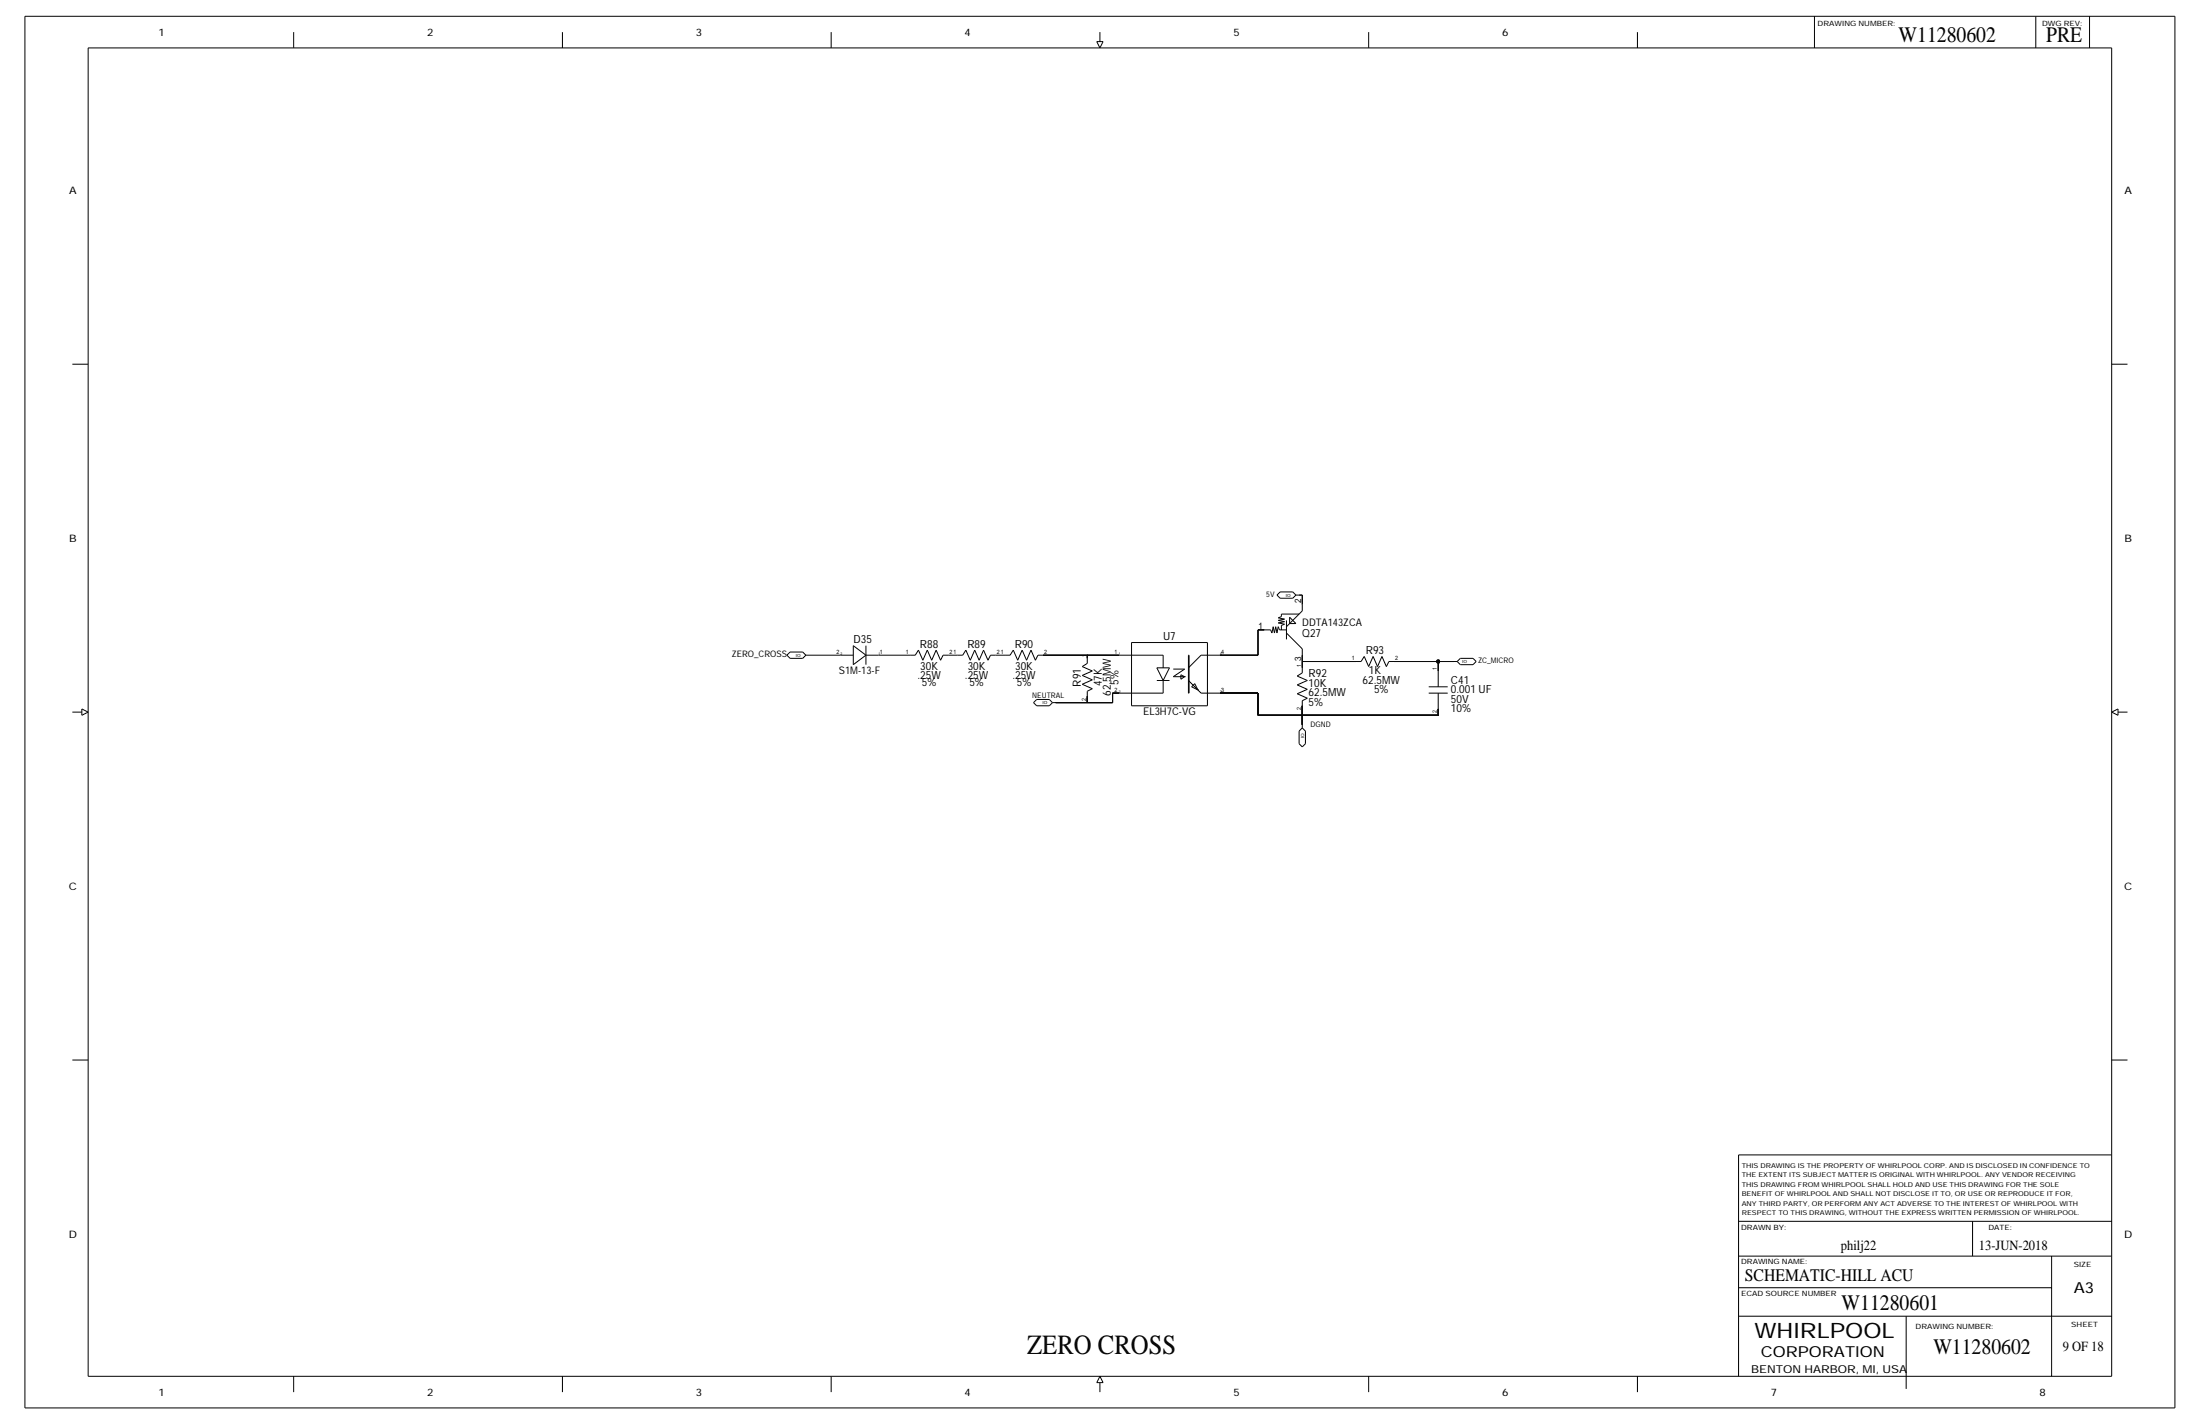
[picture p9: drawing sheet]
<svg xmlns="http://www.w3.org/2000/svg" width="864mm" height="559mm" viewBox="0 0 864 559" stroke-linecap="round" stroke-linejoin="round" font-family="sans-serif">
<!-- layer: Nets -->
<g fill="none" stroke="#000" stroke-width=".39">
<path d="M510 233.5h1.2zM511.2 233.5v3.7zM317.6 257.1h12.4zM344.9 257.1h12.4zM372.2 257.1h3.7zM390.8 257.1h3.7zM409.4 257.1h17.4zM426.8 257.1v1.2zM426.8 257.1h12.4zM478.9 257.1h14.9zM493.8 247.2v9.9zM493.8 247.2h2.5z"/>
<path d="M511.2 259.6v2.5zM511.2 257.1v2.5zM511.2 259.6h21.1zM547.2 259.6h17.4zM564.6 259.6h6.2zM564.6 259.6v3.7zM414.4 275.7h12.4zM426.8 273.2v2.5zM426.8 275.7h9.9zM436.7 272v3.7zM436.7 272h2.5zM478.9 272h14.9z"/>
<path d="M493.8 272v8.7zM511.2 277v3.7zM564.6 278.2v2.5zM493.8 280.7h17.4zM511.2 280.7v3.7zM511.2 280.7h53.4z"/>
</g>
<g fill="#000" stroke="#000" stroke-width=".39">
<circle cx="426.8" cy="257.1" r=".1"/>
<circle cx="511.2" cy="259.6" r=".1"/>
<circle cx="564.6" cy="259.6" r=".7"/>
<circle cx="426.8" cy="275.7" r=".1"/>
<circle cx="511.2" cy="280.7" r=".1"/>
</g>
<!-- layer: Components -->
<g fill="none" stroke="#000" stroke-width=".39">
<path d="M501.3 233.5l1.2-1.2zM501.3 233.5l1.2 1.3zM502.5 232.3h5zM502.5 234.8h5zM507.5 232.3l1.2 1.2zM508.7 233.5h1.3zM508.7 233.5l-1.2 1.3zM511.2 237.2v2.5zM308.9 257.1l1.2-1.2zM308.9 257.1l1.2 1.2zM310.1 255.9h5zM310.1 258.3h5z"/>
<path d="M315.1 255.9l1.2 1.2zM316.3 257.1h1.3zM316.3 257.1l-1.2 1.2zM330 257.1h5zM335 253.4l4.9 3.7zM335 253.4v7.4zM339.9 257.1h5zM339.9 253.4v7.4zM357.3 257.1h2zM360.5 255.1l-1.2 2zM360.5 255.1l1.8 4zM364 255.1l1.7 4z"/>
<path d="M364 255.1l-1.7 4zM367.5 255.1l1.7 4zM367.5 255.1l-1.8 4zM370.2 257.1l-1 2zM370.2 257.1h2zM375.9 257.1h2zM379.1 255.1l-1.2 2zM379.1 255.1l1.8 4zM382.6 255.1l1.8 4zM382.6 255.1l-1.7 4zM386.1 255.1l1.7 4zM386.1 255.1l-1.7 4z"/>
<path d="M388.8 257.1l-1 2zM388.8 257.1h2zM394.5 257.1h2zM397.8 255.1l-1.3 2zM397.8 255.1l1.7 4zM401.2 255.1l1.8 4zM401.2 255.1l-1.7 4zM404.7 255.1l1.7 4zM404.7 255.1l-1.7 4zM407.4 257.1l-1 2zM407.4 257.1h2zM426.8 258.3v2z"/>
<path d="M439.2 257.1h5zM444.2 257.1h12.4zM444.2 252.1v24.9zM444.2 252.1h29.8zM456.6 257.1v5zM466.5 257.1v14.9zM466.5 257.1h.3zM466.8 257.1v14.9zM471.5 257.1h2.5zM474 252.1v24.9zM474 257.1h4.9zM496.3 247.2h2.5z"/>
<path d="M498.8 247.2l.5 1.2zM499.8 245.9l-.5 2.5zM499.8 245.9l.5 2.5zM500.8 245.9l-.5 2.5zM500.8 245.9l.5 2.5zM501.8 245.9l-.5 2.5zM501.8 245.9l.5 1.3zM501.8 242.5l1.2-.5zM501.8 242.5l2.4 .5zM501.8 243.5l2.4-.5zM501.8 243.5l2.4 .4zM501.8 244.4l2.4-.5z"/>
<path d="M501.8 244.4l2.4 .5zM502.3 247.2h2.7zM503 241v1zM503 241h7zM503 245.4v1.8zM503 245.4l1.2-.5zM505 245.9l6.2-6.2zM505 248.4l6.2 6.2zM505 243.5v7.4zM506.2 244.7h2.5zM506.2 242.2v2.5zM506.2 242.2l2.5 2.5z"/>
<path d="M511.2 254.6v2.5zM532.3 259.6h2zM535.5 257.6l-1.2 2zM535.5 257.6l1.8 4zM539 257.6l1.7 4zM539 257.6l-1.7 4zM542.5 257.6l1.7 4zM542.5 257.6l-1.8 4zM545.2 259.6l-1 2zM545.2 259.6h2zM570.8 259.6h1.2zM572 259.6l1.3 1.2z"/>
<path d="M573.3 258.3h4.9zM573.3 258.3l-1.3 1.3zM578.2 258.3l1.3 1.3zM579.5 259.6l-1.3 1.2zM335 260.8l4.9-3.7zM405.7 275.7l1.2 1.3zM406.9 274.5h5zM406.9 274.5l-1.2 1.2zM406.9 277h5zM411.9 274.5l1.2 1.2zM413.1 275.7h1.3zM413.1 275.7l-1.2 1.3z"/>
<path d="M424.8 261.6l2-1.3zM424.8 261.6l4 1.7zM424.8 268.5l4 1.8zM424.8 268.5l4-1.7zM424.8 265l4 1.8zM424.8 265l4-1.7zM426.8 271.3l2-1zM426.8 271.3v1.9zM439.2 272h5zM444.2 272h12.4zM444.2 277h29.8zM454.1 267h5z"/>
<path d="M454.1 262.1l2.5 4.9zM454.1 262.1h5zM456.6 267v5zM459.1 262.1l-2.5 4.9zM460.6 262.6h4.4zM460.6 265.5l4.4-2.9zM460.6 265.5h4.4zM463.5 264.8l1.5 .7zM463.5 264.8v1.7zM463.5 266.5l1.5-1zM465 265.5h.1M466.5 267l5 5z"/>
<path d="M466.5 262.1l5-5zM466.5 272h.3zM467.8 269.5l2.4 1.3zM469 268.3l-1.2 1.2zM469 268.3l1.2 2.5zM470.2 270.8h.1M471.5 272h2.5zM474 272h4.9zM509.2 265.3l2-1.2zM509.2 265.3l4 1.7zM509.2 272.2l4 1.8zM509.2 272.2l4-1.7z"/>
<path d="M509.2 268.8l4 1.7zM509.2 268.8l4-1.8zM511.2 275l2-1zM511.2 275v2zM511.2 262.1v2zM560.8 272h7.5zM560.8 269.5h7.5zM564.6 272v6.2zM564.6 263.3v6.2zM573.3 260.8h4.9zM510 286.9v5zM510 286.9l1.2-1.2z"/>
<path d="M510 291.9l1.2 1.2zM511.2 284.4v1.3zM511.2 285.7l1.2 1.2zM512.4 291.9l-1.2 1.2zM512.4 286.9v5z"/>
</g>
<!-- layer: Page Border and Title Block -->
<g fill="none" stroke="#000" stroke-width=".39">
<path d="M9.8 6.4h844zM9.8 6.4v546.1zM34.6 18.8h794.3zM34.6 18.8v521.3zM115.3 12.6v6.2zM220.8 12.6v6.2zM326.3 12.6v6.2zM430.5 16.3l1.3 2.5zM430.5 16.3h2.5zM431.8 12.6v3.7zM433 16.3l-1.2 2.5zM537.3 12.6v6.2z"/>
<path d="M642.8 12.6v6.2zM712.3 6.4v12.4zM799.1 6.4v12.4zM820.2 6.4v12.4zM828.9 18.8v521.3zM853.8 6.4v546.1zM28.4 142.9h6.2zM828.9 142.9h6.2zM28.4 279.4h3.7zM32.1 278.2l2.5 1.2zM32.1 278.2v2.5zM828.9 279.4l2.5 1.3z"/>
<path d="M828.9 279.4l2.5-1.2zM831.4 279.4h3.7zM831.4 278.2v2.5zM32.1 280.7l2.5-1.3zM28.4 416h6.2zM828.9 416h6.2zM682.5 453.2v86.9zM682.5 453.2h146.4zM682.5 479.3h146.4zM774.3 479.3v13.6zM682.5 492.9h146.4zM805.3 492.9v47.2z"/>
<path d="M682.5 516.5h146.4zM682.5 505.3h122.8zM748.3 516.5v28.5zM9.8 552.5h844zM34.6 540.1h794.3zM115.3 540.1v6.2zM220.8 540.1v6.2zM326.3 540.1v6.2zM430.5 542.6h2.5zM431.8 540.1l-1.3 2.5zM431.8 540.1l1.2 2.5zM431.8 542.6v3.7z"/>
<path d="M537.3 540.1v6.2zM642.8 540.1v6.2z"/>
</g>
<text font-size="10.9" x="403.2" y="531.4">ZERO CROSS</text>
<g font-size="8.7">
<text x="745.3" y="16.3">W11280602</text>
<text x="803.2" y="16.3">PRE</text>
<text x="722.9" y="514">W11280601</text>
<text x="758.9" y="531.4">W11280602</text>
</g>
<text font-size="8.3" x="688.7" y="525.2">WHIRLPOOL</text>
<text font-size="6.9" x="685" y="502.8">SCHEMATIC-HILL ACU</text>
<g font-size="6">
<text x="814" y="507.5">A3</text>
<text x="691.2" y="532.6">CORPORATION</text>
</g>
<g font-size="5.5">
<text x="722.7" y="490.4">philj22</text>
<text x="776.8" y="490.4">13-JUN-2018</text>
<text x="809.7" y="530.2">9 OF 18</text>
</g>
<g font-size="4.4">
<text x="456.6" y="251.2">U7</text>
<text x="511.2" y="249.9">Q27</text>
<text x="335.1" y="252.1">D35</text>
<text x="361.1" y="254.2">R88</text>
<text x="379.8" y="254.2">R89</text>
<text x="398.4" y="254.2">R90</text>
<text x="536.1" y="256.7">R93</text>
<text x="361.2" y="262.9">30K</text>
<text x="379.9" y="262.9">30K</text>
<text x="398.5" y="262.9">30K</text>
<text x="360.2" y="266.3">.25W</text>
<text x="361.9" y="269.3">5%</text>
<text x="378.8" y="266.3">.25W</text>
<text x="380.5" y="269.3">5%</text>
<text x="397.4" y="266.3">.25W</text>
<text x="399.1" y="269.3">5%</text>
<text x="424.3" y="269.4" transform="rotate(-90 424.3 269.4)">R91</text>
<text x="432.6" y="269.3" transform="rotate(-90 432.6 269.3)">47K</text>
<text x="439" y="268.6" transform="rotate(-90 439 268.6)">5%</text>
<text x="513.7" y="269.5">10K</text>
<text x="513.7" y="265.8">R92</text>
<text x="534.9" y="268.3">62.5MW</text>
<text x="537.3" y="264.6">1K</text>
<text x="569.5" y="268.3">C41</text>
<text x="436" y="273.1" transform="rotate(-90 436 273.1)">62.5MW</text>
<text x="513.7" y="273.2">62.5MW</text>
<text x="539.4" y="272">5%</text>
<text x="569.5" y="275.7">50V</text>
<text x="569.5" y="272">0.001 UF</text>
<text x="513.7" y="277">5%</text>
<text x="569.5" y="279.4">10%</text>
</g>
<text font-size="4.3" x="687.4" y="538.8">BENTON HARBOR, MI, USA</text>
<text font-size="4.2" x="448.7" y="280.7">EL3H7C-VG</text>
<g font-size="4.1">
<text x="62.2" y="14.1">1</text>
<text x="167.7" y="14.1">2</text>
<text x="273.2" y="14.1">3</text>
<text x="378.6" y="14.1">4</text>
<text x="484.1" y="14.1">5</text>
<text x="589.6" y="14.1">6</text>
<text x="27.2" y="76.1">A</text>
<text x="833.9" y="76.1">A</text>
<text x="27.2" y="212.7">B</text>
<text x="833.9" y="212.7">B</text>
<text x="511.2" y="245.7">DDTA143ZCA</text>
<text x="329.3" y="264.6">S1M-13-F</text>
<text x="27" y="349.2">C</text>
<text x="833.8" y="349.2">C</text>
<text x="27" y="485.7">D</text>
<text x="833.8" y="485.7">D</text>
<text x="62.2" y="547.8">1</text>
<text x="167.7" y="547.8">2</text>
<text x="273.2" y="547.8">3</text>
<text x="378.6" y="547.8">4</text>
<text x="484.1" y="547.8">5</text>
<text x="589.6" y="547.8">6</text>
<text x="695.1" y="547.8">7</text>
<text x="800.6" y="547.8">8</text>
</g>
<g font-size="3.5">
<text x="510.7" y="236.7" transform="rotate(-90 510.7 236.7)">2</text>
<text x="494.1" y="246.7">1</text>
<text x="287.3" y="257.8">ZERO_CROSS</text>
<text x="510.7" y="259.3" transform="rotate(-90 510.7 259.3)">3</text>
</g>
<g font-size="3">
<text x="497.1" y="234.3">5V</text>
<text x="580.2" y="260.3">ZC_MICRO</text>
<text x="405.2" y="274">NEUTRAL</text>
<text x="514.4" y="285.2">DGND</text>
</g>
<g font-size="2.9">
<text x="713.5" y="10.1">DRAWING NUMBER:</text>
<text x="801.6" y="10.1">DWG REV:</text>
<text x="683.5" y="482.8">DRAWN BY:</text>
<text x="780.5" y="482.5">DATE:</text>
<text x="683.5" y="496.2">DRAWING NAME:</text>
<text x="814" y="497.2">SIZE</text>
<text x="683.5" y="508.6">ECAD SOURCE NUMBER</text>
<text x="752" y="521.5">DRAWING NUMBER:</text>
<text x="813" y="520.8">SHEET</text>
</g>
<g font-size="2.6">
<text x="683.7" y="461.9">THE EXTENT ITS SUBJECT MATTER IS ORIGINAL WITH WHIRLPOOL. ANY VENDOR RECEIVING</text>
<text x="683.7" y="458.2">THIS DRAWING IS THE PROPERTY OF WHIRLPOOL CORP. AND IS DISCLOSED IN CONFIDENCE TO</text>
<text x="683.7" y="465.6">THIS DRAWING FROM WHIRLPOOL SHALL HOLD AND USE THIS DRAWING FOR THE SOLE</text>
<text x="683.7" y="469.3">BENEFIT OF WHIRLPOOL AND SHALL NOT DISCLOSE IT TO, OR USE OR REPRODUCE IT FOR,</text>
<text x="683.7" y="473.1">ANY THIRD PARTY, OR PERFORM ANY ACT ADVERSE TO THE INTEREST OF WHIRLPOOL WITH</text>
<text x="683.7" y="476.8">RESPECT TO THIS DRAWING, WITHOUT THE EXPRESS WRITTEN PERMISSION OF WHIRLPOOL.</text>
</g>
<g font-size="2.4">
<text x="328.3" y="256.6">2</text>
<text x="345.4" y="256.6">1</text>
<text x="355.6" y="256.6">1</text>
<text x="372.7" y="256.6">21</text>
<text x="391.3" y="256.6">21</text>
<text x="409.9" y="256.6">2</text>
<text x="426.3" y="257.8" transform="rotate(-90 426.3 257.8)">1</text>
<text x="437.6" y="256.6">1</text>
<text x="479.4" y="256.6">4</text>
<text x="510.7" y="261.6" transform="rotate(-90 510.7 261.6)">1</text>
<text x="530.6" y="259.1">1</text>
<text x="547.7" y="259.1">2</text>
<text x="564.1" y="262.8" transform="rotate(-90 564.1 262.8)">1</text>
<text x="426.3" y="274.9" transform="rotate(-90 426.3 274.9)">2</text>
<text x="437.6" y="271.5">2</text>
<text x="479.4" y="271.5">3</text>
<text x="510.7" y="278.6" transform="rotate(-90 510.7 278.6)">2</text>
<text x="564.1" y="279.9" transform="rotate(-90 564.1 279.9)">2</text>
</g>
<g font-size="1.7">
<text x="504.8" y="234.2">IO</text>
<text x="312.4" y="257.8">IO</text>
<text x="574" y="260.3">IO</text>
<text x="409.2" y="276.4">IO</text>
<text x="511.9" y="289.6" transform="rotate(-90 511.9 289.6)">IO</text>
</g>
<g font-size="1.5">
<text x="330" y="257.1">2</text>
<text x="344.9" y="257.1">1</text>
<text x="439.2" y="257.1">1</text>
<text x="478.9" y="257.1">4</text>
<text x="439.2" y="272">2</text>
<text x="478.9" y="272">3</text>
</g>
</svg>
